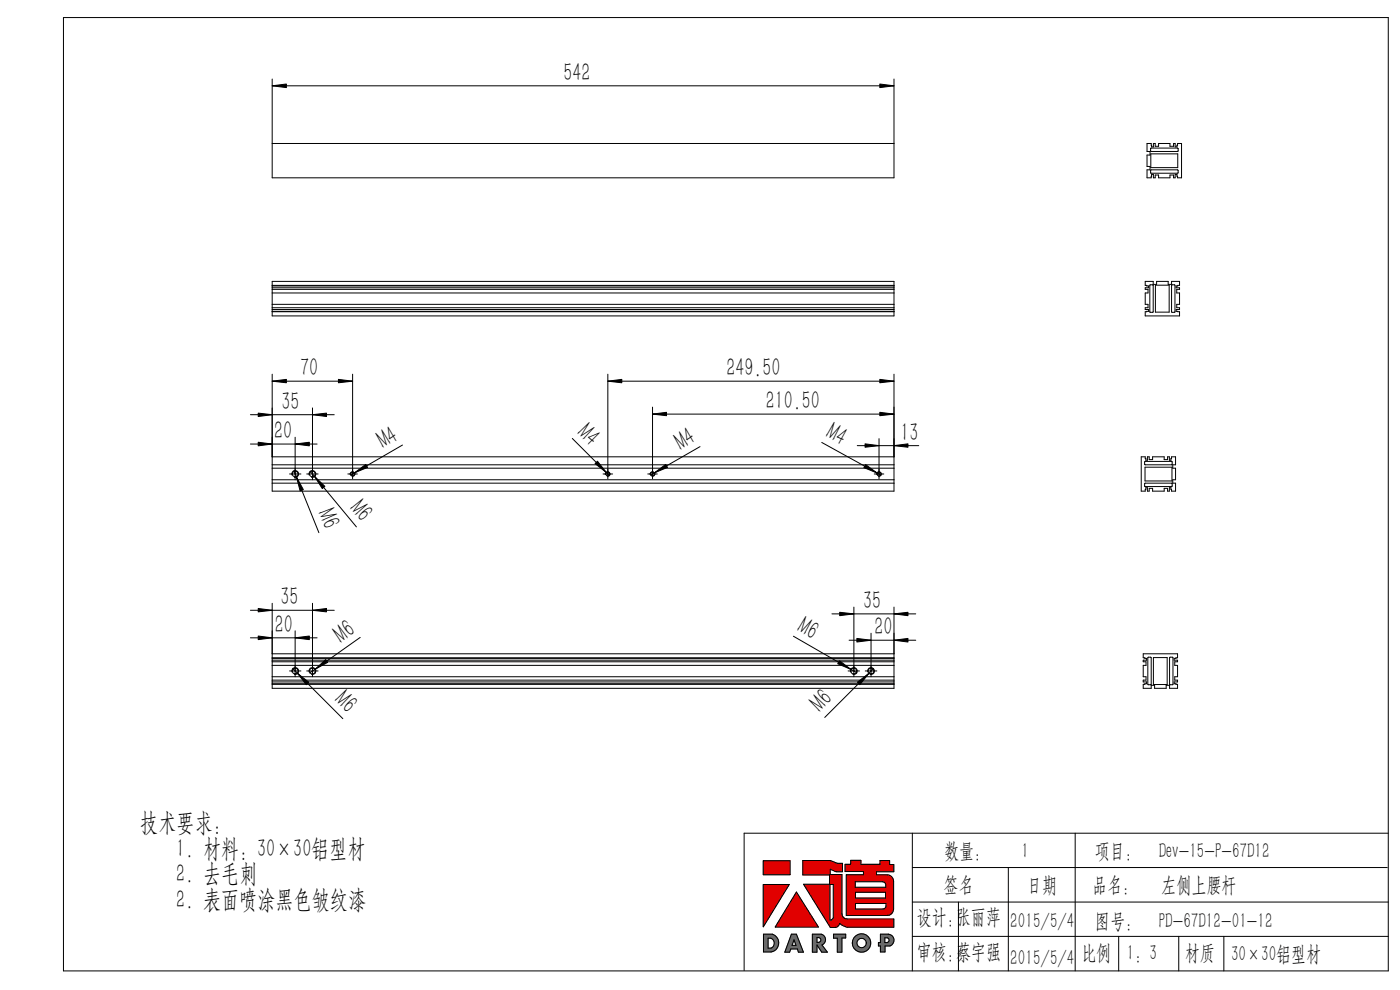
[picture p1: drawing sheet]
<svg xmlns="http://www.w3.org/2000/svg" width="297mm" height="210mm" viewBox="0 0 297 210" stroke-linecap="round" stroke-linejoin="round" font-family="sans-serif">
<g fill="none" stroke="#000" stroke-width=".21">
<path d="M13.5 3.7h281v202.3h-281zM57.7 16.8v20.9h132v-20.9M57.7 18.2h132M57.7 30.4h132M243.3 30.4h.9l.1 .8h.4v-.8h.4v.6h.7v-.6h2.4v.6h.8v-.6h.3v.8h.4l.1-.8h.9v7.3h-.9l-.1-.7h-.4v.7h-.3v-.6h-.8v.6h-2.4v-.6h-.7v.6h-.4v-.7h-.4l-.1 .7h-.9v-1.7h.7v-.7h-.7v-2.4h.7v-.8h-.7zM244.1 31.4h5.8v.6l-5.8 .1zM244.1 36h5.8v.7h-5.8zM244.1 32.6h5.8v3h-5.8zM57.7 59.7h132v7.3h-132zM243 59.7h1.6v.6h.8v-.6h2.4v.6h.7v-.6h1.7v.8l-.7 .2v.3h.7v.4h-.6v.7h.6v2.5h-.6v.7h.6v.4h-.7v.3l.7 .1v.9h-7.2v-.9l.7-.1v-.3h-.7v-.4h.5v-.7h-.5v-2.5h.5v-.7h-.5v-.4h.7v-.3l-.7-.2zM57.7 79.4v24.8h132v-24.8M57.7 60.5h132"/>
<path d="M57.7 61h132M57.7 61.4h132M57.7 64.6h132M57.7 62.1h132M57.7 65.3h132M57.7 65.7h132M57.7 66.1h132M57.7 60.7h132M57.7 66h132M74.8 79.4v22.2M128.9 79.4v22.2M243.9 60.5h.7v5.8h-.7z"/>
<path d="M245.1 60.5h2.9v5.7h-2.9zM248.5 60.5h.8l-.1 5.8-.7-.1zM53.1 94.2h14.2M53.1 88h17.8M57.7 98.6h132M57.7 96.9h132M57.7 99.3h132M57.7 80.9h17.1M62.4 99.9l5.2 13.1M62.6 92.8v9M65.8 100l9.8 11.8M66.3 86.5v15.3"/>
<path d="M85.4 94.4l-11 6.4M121.4 93l7.9 7.9M128.9 80.9h60.8M138.4 86.4v15.2M138.4 87.8h51.3M148.5 94.7l-10.5 6.1M174.3 93.9l12.6 6.9M181.9 94.5h13M186.5 93v8.6M242.1 96.9h.9l.1 .7h.3v-.7h.4v.6h.7v-.6h2.5v.6h.7v-.6h.4v.7h.3l.1-.7h.9v1.7h-.6v.7h.6v2.5h-.6v.7h.6v1.7h-.9l-.1-.7h-.3v.7h-.4v-.6h-.7v.6h-2.5v-.6h-.7v.6h-.4v-.7h-.3l-.1 .7h-.9zM242.9 97.9h5.7l.1 .7h-5.8zM242.9 99.1h5.7v2.9h-5.7z"/>
<path d="M57.7 101.8h132M57.7 102.5h132M61.4 100.5h2.4M61.9 100.8a.73 .73 0 0 1 .7-1 .73 .73 0 0 1 .8 .8 .73 .73 0 0 1-1 .7M65.1 100.5h2.4M65.6 100.8a.73 .73 0 0 1 .6-1 .73 .73 0 0 1 .8 .8 .73 .73 0 0 1-.9 .7M73.8 100.5h2M74.3 100.7a.47 .47 0 0 1 .5-.6 .47 .47 0 0 1 .5 .5 .47 .47 0 0 1-.6 .4M127.9 100.5h2.1M128.5 100.7a.47 .47 0 0 1 .4-.6 .47 .47 0 0 1 .5 .5 .47 .47 0 0 1-.6 .4M137.4 100.5h2M138 100.7a.47 .47 0 0 1 .4-.6 .47 .47 0 0 1 .5 .5 .47 .47 0 0 1-.6 .4"/>
<path d="M185.5 100.5h2M186 100.7a.47 .47 0 0 1 .4-.6 .47 .47 0 0 1 .5 .5 .47 .47 0 0 1-.5 .4M242.9 102.5h5.7l.1 .7h-5.8zM53.1 135.3h14.2M53.1 129.5h17.8M57.7 128v18h132v-17.2M57.7 138.7h132M57.7 139.5h132M57.7 139.7h132M62.6 133.8v9.8M66.3 128v15.6M76.4 135.2l-10.7 7.5"/>
<path d="M168.3 135l13.5 7.7M176.5 130.2h17.8M180.1 135.8h14.2M181.1 128.8v14.8M184.8 134.3v9.3M242.5 138.7h7.3v.8l-.7 .2v.3h.7v.4h-.6v.7h.6v2.5h-.6v.7h.6v.4h-.7v.3l.7 .2v.8h-1.7v-.6h-.7v.6h-2.5v-.6h-.7v.6h-1.7v-.8l.7-.2v-.3h-.7v-.4h.6v-.7h-.6v-2.5h.6v-.7h-.6v-.4h.7v-.3l-.7-.2zM243.5 139.5h.7v5.7h-.7zM244.7 139.5h2.9v5.7h-2.9zM248.1 139.5h.7v5.7h-.7zM57.7 140h132M57.7 140.4h132M57.7 141.1h132"/>
<path d="M57.7 143.6h132M57.7 144.3h132M57.7 144.7h132M57.7 145.2h132M57.7 145h132M61.4 142.3h2.4M61.9 142.5a.73 .73 0 0 1 .7-.9 .73 .73 0 0 1 .8 .8 .73 .73 0 0 1-1 .6M62.1 141.8l10.6 10.6M65.1 142.3h2.4M65.6 142.5a.73 .73 0 0 1 .6-.9 .73 .73 0 0 1 .8 .8 .73 .73 0 0 1-.9 .6M179.9 142.3h2.4M180.4 142.5a.73 .73 0 0 1 .7-.9 .73 .73 0 0 1 .8 .8 .73 .73 0 0 1-1 .6"/>
<path d="M183.6 142.3h2.4M184.1 142.5a.73 .73 0 0 1 .6-.9 .73 .73 0 0 1 .8 .8 .73 .73 0 0 1-.9 .6M185.3 141.8l-10.3 10.4M193.5 176.7v29.3M228.1 176.7v29.3M294.5 176.7h-136.6v29.2M161.9 182.6h5.7v2.9h-5.7zM161.9 187.6h5.5l-5.5 9zM162 198.2h1.9a1.95 1.95 0 0 1 1.3 2 1.95 1.95 0 0 1-1.6 1.7h-1.6zM162.9 199a1.08 1.08 0 0 1 1.4 1.1 1.08 1.08 0 0 1-1.4 1zM167.9 198.2h1.1l1.4 3.8h-1l-.2-.7h-1.4l-.3 .7h-1zM168.4 199.3l.5 1.2h-.9z"/>
<path d="M169 189.2l4.6 7.4h-9.1zM170.3 182.5h5.8l1.5 .6h1.1v1.8h-1.3l-1.3-.5v1.1h2.5v8.3a1.16 1.16 0 0 0 1.1 1.1h9.9v1.8h-9.9l-1.6-.8-.6 .7-1.4 .1-5.6-9.1h5.5v-2h-5.7zM172.3 198.2h1.9a1.2 1.2 0 0 1 .9 1 1.2 1.2 0 0 1-.7 1.2l1.1 1.6h-1.2l-1-1.6v1.6h-1zM173.3 198.9h.4a.52 .52 0 0 1 .5 .5 .52 .52 0 0 1-.5 .5h-.4zM176.1 187.6h.7v7.1l-.4 .5h-.3zM176.8 198.2h2.6v.8h-.8v3h-1v-3h-.8zM179.3 183.3h1.2v-.8h2.1v.8h4.1v-.8h2v.9h.9v1.5h-3.7v.7h2.3a1.37 1.37 0 0 1 1.4 1.3v5.9a1.37 1.37 0 0 1-1.4 1.4h-8.7v-8.7h3.7v-.6h-3.9zM181.4 187h5.8a.73 .73 0 0 1 .7 .7v.5h-6.5zM181.5 191.6h6.5v.6a.65 .65 0 0 1-.7 .6h-5.8zM181.5 189.3h6.4v1.2h-6.4zM186.8 198.2h1.7a1.29 1.29 0 0 1 1.2 1.1 1.29 1.29 0 0 1-.9 1.4h-1.1v1.2h-.9v-1.2h-.4v-.8h.4zM187.7 198.9h.6a.52 .52 0 0 1 .3 .5 .52 .52 0 0 1-.4 .5h-.5z"/>
<path d="M193.5 191.3h101M193.5 198.6h101M193.5 184h100.8M203.3 191.3v14.7M213.9 184v22M237.3 198.6v7.4M250.1 198.6v7.4M259.6 198.6v7.4"/>
<circle cx="62.6" cy="100.5" r=".6"/>
<circle cx="66.3" cy="100.5" r=".61"/>
<circle cx="74.8" cy="100.5" r=".4"/>
<circle cx="128.9" cy="100.5" r=".4"/>
<circle cx="138.4" cy="100.5" r=".42"/>
<circle cx="186.5" cy="100.5" r=".4"/>
<circle cx="62.6" cy="142.3" r=".62"/>
<circle cx="66.3" cy="142.3" r=".62"/>
<circle cx="181.1" cy="142.3" r=".62"/>
<circle cx="184.8" cy="142.4" r=".61"/>
<circle cx="182.8" cy="200" r="1.97"/>
<circle cx="182.8" cy="200" r=".99"/>
</g>
<g fill="#6a6a6a" stroke="#6a6a6a" stroke-width=".21">
<path d="M162 198.2v3.7l2-.1 .7-.5 .4-.7a1.9 1.9 0 0 0-1.2-2.4zM162.9 199l.8 .1 .6 .7-.2 .9-.5 .4h-.7z" fill-rule="evenodd"/>
<path d="M167.9 198.2l-1.4 3.8h1l.3-.7h1.4l.2 .7h1l-1.4-3.8zM168.4 199.3l.5 1.2h-.9z" fill-rule="evenodd"/>
<path d="M172.3 198.2v3.8h1v-1.6l1 1.6h1.2l-1.1-1.6 .5-.4 .2-.3v-.6l-.2-.5-.6-.4zM173.3 198.9h.5l.3 .2 .1 .3-.3 .4-.6 .1z" fill-rule="evenodd"/>
<path d="M176.8 198.2h2.6v.8h-.8v3h-1v-3h-.8z" fill-rule="evenodd"/>
<path d="M180.8 200a1.95 1.95 0 0 0 3.9 0 1.95 1.95 0 0 0-3.9 0zM181.8 200a1 1 0 0 1 2 0 1 1 0 0 1-2 0z" fill-rule="evenodd"/>
<path d="M186.8 198.2v1.7h-.4v.8h.4v1.2h.9v-1.2h1.1l.5-.3 .3-.6v-.7l-.2-.4-.6-.5zM187.7 198.9h.6l.3 .2v.4l-.1 .3-.8 .1z" fill-rule="evenodd"/>
</g>
<g fill="#e10000" stroke="#e10000" stroke-width=".21">
<path d="M161.9 187.6h5.5l-5.5 9z"/>
<path d="M169 189.2l4.6 7.4h-9.1z"/>
<path d="M161.9 182.6h5.7v2.9h-5.7z" fill-rule="evenodd"/>
<path d="M170.3 182.5v3.1h5.7v2h-5.5l5.6 9.1h1.2l.6-.4a.3 .3 0 0 1 .3-.4 .3 .3 0 0 1 .3 .3l1.2 .5h9.9v-1.8h-10.1l-.5-.2-.4-.8v-8.4h-2.5v-1.1l1.3 .5h1.3v-1.8h-1.1l-1.5-.6zM176.1 187.6h.7v7.1l-.4 .5h-.3z" fill-rule="evenodd"/>
<path d="M181.5 189.3h6.4v1.2h-6.4zM179.3 183.3v1.6h3.9v.6h-3.7v8.7h8.9l.6-.3 .3-.3 .3-.6-.1-6.5-.3-.5-.7-.4h-2.6v-.7h3.7v-1.5h-.9v-.9h-2v.8h-4.1v-.8h-2.1v.8zM181.4 187h5.9l.5 .4 .1 .8h-6.5zM181.5 191.6h6.5v.8l-.5 .4h-6z" fill-rule="evenodd"/>
</g>
<g fill="#000" stroke="#000" stroke-width=".21">
<path d="M57.7 18.2l3-.4v.8zM186.6 17.8l3.1 .4-3.1 .4zM54.8 93.8l2.9 .4-2.9 .4zM54.8 87.6l2.9 .4-2.9 .3zM57.7 80.9l3-.4v.7zM62.6 94.2l3-.4v.8zM66.3 88l3-.4v.7zM71.8 80.5l3 .4-3 .3zM128.9 80.9l3-.4v.7zM138.4 87.8l3-.3v.7zM183.5 94.1l3 .4-3 .4zM189.7 94.5l2.9-.4v.8z"/>
<path d="M186.6 87.5l3.1 .3-3.1 .4zM186.6 80.5l3.1 .4-3.1 .3zM62.9 101.2l1.4 2.6-.6 .3zM66.8 101.1l2.1 2.1-.5 .4zM75.2 100.3l2.4-1.8 .4 .6zM126.2 98.3l.5-.5 1.9 2.4zM138.9 100.3l2.3-1.8 .4 .6zM183.6 98.6l2.5 1.7-2.8-1.1zM54.8 129.1l2.9 .4-2.9 .3zM54.8 134.9l2.9 .4-2.9 .4zM62.6 135.3l3-.4v.8zM66.3 129.5l3-.4v.7z"/>
<path d="M178.1 129.9l3 .3-3 .4zM181.8 135.4l3 .4-3 .4zM189.7 130.2l2.9-.3v.7zM189.7 135.8l2.9-.4v.8zM63.2 142.9l2.3 1.8-.5 .5zM66.9 141.9l2.2-2 .4 .6zM178.1 140.2l2.4 1.8-2.8-1.2zM181.9 144.7l2.4-1.8-1.9 2.3z"/>
</g>
<g font-size="5.5">
<text x="119.5" y="17.1">542</text>
<text x="63.7" y="79.8">70</text>
<text x="154.1" y="79.8">249.50</text>
<text x="59.7" y="86.9">35</text>
<text x="162.5" y="86.8">210.50</text>
<text x="58.2" y="93.1">20</text>
<text x="81.4" y="95.3" transform="rotate(-30 81.4 95.3)">M4</text>
<text x="122.3" y="92.2" transform="rotate(45 122.3 92.2)">M4</text>
<text x="144.5" y="95.6" transform="rotate(-30 144.5 95.6)">M4</text>
<text x="175" y="92.8" transform="rotate(29 175 92.8)">M4</text>
<text x="191" y="93.5">13</text>
<text x="74" y="107.9" transform="rotate(50 74 107.9)">M6</text>
<text x="67.4" y="108.8" transform="rotate(68 67.4 108.8)">M6</text>
<text x="59.5" y="128.4">35</text>
<text x="183.1" y="129.2">35</text>
<text x="58.3" y="134.2">20</text>
<text x="72.5" y="136.5" transform="rotate(-35 72.5 136.5)">M6</text>
<text x="168.9" y="133.9" transform="rotate(30 168.9 133.9)">M6</text>
<text x="185.5" y="134.7">20</text>
<text x="70.8" y="148.7" transform="rotate(45 70.8 148.7)">M6</text>
<text x="174.1" y="151.3" transform="rotate(-45 174.1 151.3)">M6</text>
<text x="29.8" y="176.2">技术要求:</text>
<text x="37.4" y="181.7">1. 材料: 30×30铝型材</text>
<text x="37.4" y="187.2">2. 去毛刺</text>
<text x="37.4" y="192.7">2. 表面喷涂黑色皱纹漆</text>
</g>
<g font-size="4.6">
<text x="200.3" y="182">数量：</text>
<text x="216.7" y="182">1</text>
<text x="232.3" y="182">项目：</text>
<text x="245.8" y="182">Dev-15-P-67D12</text>
<text x="200.2" y="189.2">签名</text>
<text x="217.9" y="189.2">日期</text>
<text x="231.7" y="189.2">品名：</text>
<text x="246.4" y="189.2">左侧上腰杆</text>
<text x="194.5" y="196">设计：张丽萍</text>
<text x="214.3" y="196.8">2015/5/4</text>
<text x="232.3" y="196.8">图号：</text>
<text x="245.8" y="196.8">PD-67D12-01-12</text>
<text x="194.5" y="203.3">审核：蔡宇强</text>
<text x="229.4" y="203.6">比例</text>
<text x="239.1" y="203.6">1：3</text>
<text x="251.4" y="203.6">材质</text>
<text x="261.1" y="203.9">30×30铝型材</text>
<text x="214.3" y="204.7">2015/5/4</text>
</g>
</svg>
